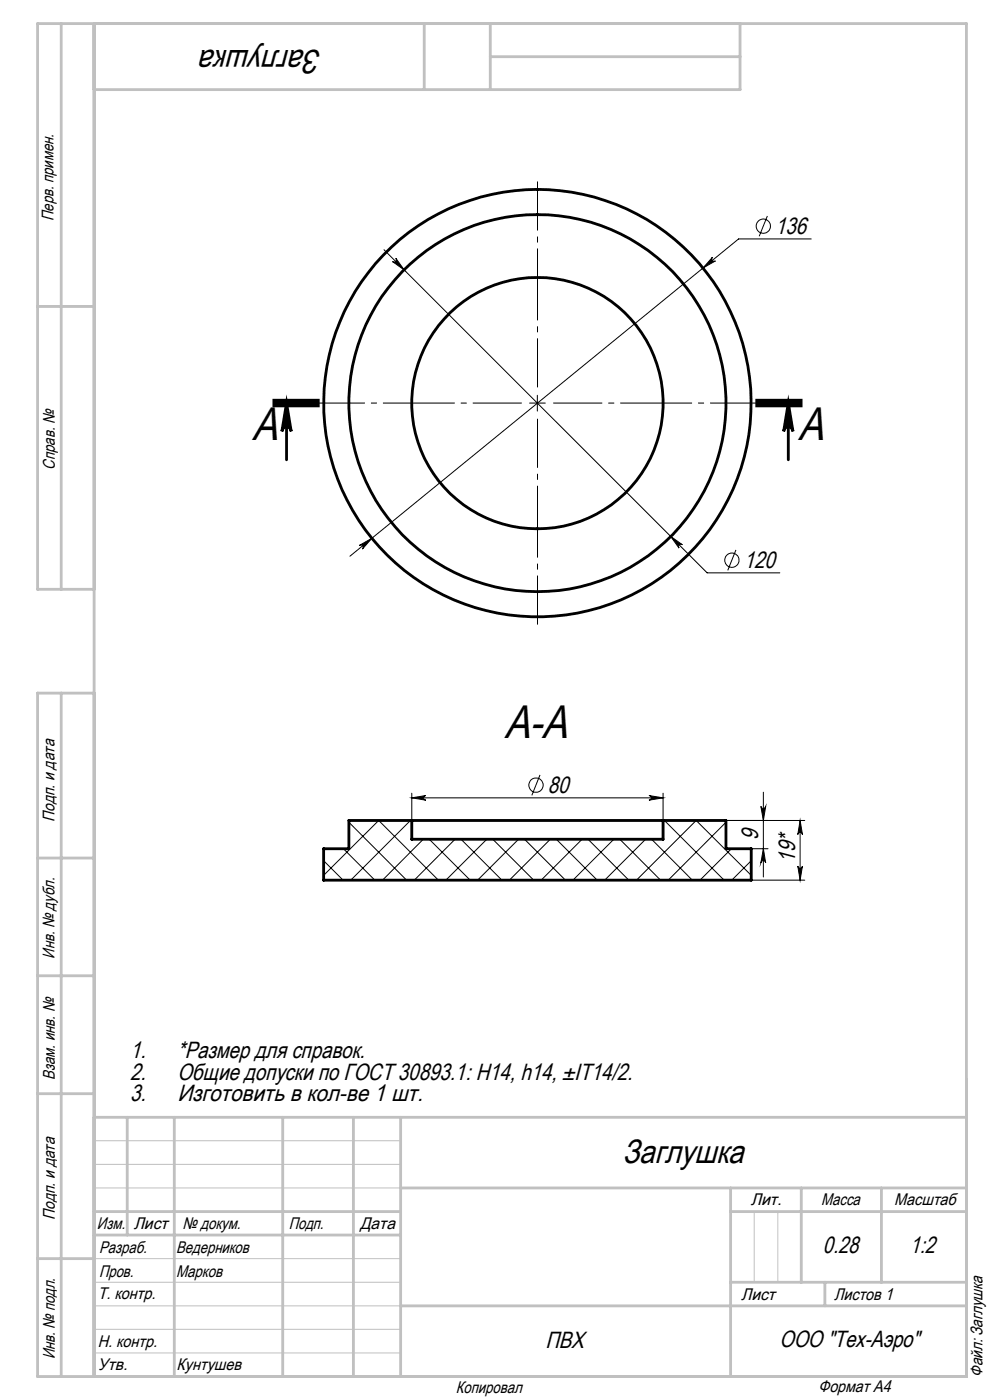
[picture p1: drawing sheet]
<svg xmlns="http://www.w3.org/2000/svg" width="210mm" height="297mm" viewBox="0 0 210 297" stroke-linecap="round" stroke-linejoin="round" font-family="sans-serif">
<g fill="none" stroke="#000" stroke-width=".6">
<path d="M60.8 85.5v12M167.2 85.5v12M87.3 174.1h53.4M87.3 174.1h-13.3v6h-5.3v6.6h90.6v-6.6h-5.3v-6h-13.3M87.3 174.1v3.9h53.4v-3.9"/>
<circle cx="114" cy="85.5" r="40"/>
<circle cx="114" cy="85.5" r="45.3"/>
<circle cx="114" cy="85.5" r="26.7"/>
</g>
<g fill="none" stroke="#000" stroke-width=".21">
<path d="M81.5 53l68.5 68.5h15.4M83.3 55.5a.5 .5 0 0 0 .6 0 .5 .5 0 0 0 .1-.7l1.7 2.5zM151.1 54.6a.5 .5 0 0 0 0 .7 .5 .5 0 0 0 .7 0l-2.7 1.6zM162.8 45.8l-1.8 4.3M172.1 50.7h-15.4l-82.5 67.3M112.3 85.5h3.4M114 83.9v3.3M76.2 115.7l2.7-1.5-2 2.3a.5 .5 0 0 0 0-.7 .5 .5 0 0 0-.7-.1zM142.3 113.8l2.4 1.8a.5 .5 0 0 0-.6 0 .5 .5 0 0 0-.1 .7zM156.1 116.7l-1.7 4.3M74 174.4l12.3 12.3M87.3 169.3l3-.5a.49 .49 0 0 0-.5 .5 .49 .49 0 0 0 .5 .5z"/>
<path d="M87.3 174.3l-.2-.2-12.7 12.6M87.3 168.3v5.8M87.3 169.3h53.4M89.8 178l-8.7 8.7M91.1 178l8.6 8.7M96.5 178l-8.6 8.7M97.8 178l8.7 8.7M103.3 178l-8.7 8.7M104.5 178l8.7 8.7M110 178l-8.7 8.7M111.3 178l8.6 8.7M114.5 164.4l-1.7 4.3"/>
<path d="M116.7 178l-8.6 8.7M118 178l8.7 8.7M123.5 178l-8.7 8.7M124.7 178l8.7 8.7M130.2 178l-8.7 8.7M131.5 178l8.6 8.7M136.9 178l-8.6 8.7M137.7 168.8l3 .5-3 .5a.49 .49 0 0 0 .5-.5 .49 .49 0 0 0-.5-.5zM138.2 178l8.7 8.7M140.7 174.3l.2-.2 12.7 12.6M140.7 168.3v5.8M154 174.4l-12.3 12.3"/>
<path d="M154 174.1h16.7M161.4 171.1a.51 .51 0 0 0 .5 .4 .51 .51 0 0 0 .5-.4l-.5 3zM161.9 168.1v18M169.7 174.1l.5 3a.49 .49 0 0 0-.5-.5 .49 .49 0 0 0-.5 .5zM169.7 174.1v12.6M68.7 185.7l11.6-11.6 12.7 12.6M68.7 182.6l4.1 4.1M72.8 180.1l6.7 6.6M155.2 180.1l-6.7 6.6M159.3 185.7l-11.6-11.6-12.7 12.6M159.3 182.6l-4.1 4.1M159.3 186.7h11.4"/>
<path d="M159.3 180.1h3.6M161.9 180.1l.5 3a.51 .51 0 0 0-.5-.5 .51 .51 0 0 0-.5 .5zM169.2 183.7a.49 .49 0 0 0 .5 .5 .49 .49 0 0 0 .5-.5l-.5 3z"/>
<circle cx="161.9" cy="48" r="1.52"/>
<circle cx="155.3" cy="118.8" r="1.52"/>
<circle cx="113.7" cy="166.6" r="1.53"/>
</g>
<path d="M57.8 86.1h10zM57.8 85.5h10M57.8 84.9h10M60.8 85.5l1 6a.99 .99 0 0 0-1-.9 .99 .99 0 0 0-1 .9zM160.2 85.5h10M160.2 84.9h10M160.2 86.1h10M167.2 85.5l1 6a.99 .99 0 0 0-1-.9 .99 .99 0 0 0-1 .9z" fill="none" stroke="#000" stroke-width=".6" stroke-linecap="butt"/>
<path d="M110.7 85.5h-43.7M114 82.2v-43.7M114 88.8v43.7M117.3 85.5h43.7" fill="none" stroke="#000" stroke-width=".21" stroke-dasharray="15.2 1.3 1.3 1.3" stroke-dashoffset="4.8" stroke-linecap="butt"/>
<path d="M20 242h65M20 247h65M20 252h65M160 257v15M165 257v15M20 277h65M20 272h65M20 267h65M20 287h65M20 282h65" fill="none" stroke="#c0c0c0" stroke-width=".21"/>
<g fill="none" stroke="#c0c0c0" stroke-width=".6">
<path d="M13 5v120M20 5v287M90 5v14M104 5v14M104 12h53M157 5v14h-137M8 65h12M20 125h-12v-120h197v287h-197v-145h12M13 147v145M8 182h12M8 207h12M8 232h12"/>
<path d="M20 237h185M27 237v25M37 237v55M60 237v55M75 237v55M85 237v55M20 257h65M85 252h120M155 252v40M155 257h50M170 252v20M187 252v20"/>
<path d="M8 267h12M20 262h65M85 277h120M155 272h50M175 272v5"/>
</g>
<g fill="#000">
<path d="M167.2 85.5l1 6a.99 .99 0 0 0-1-.9 .99 .99 0 0 0-1 .9zM60.8 85.5l1 6a.99 .99 0 0 0-1-.9 .99 .99 0 0 0-1 .9z"/>
<path d="M76.2 115.7a.5 .5 0 0 1 .7 .1 .5 .5 0 0 1 0 .7l2-2.3zM151.1 54.6l-2 2.3 2.7-1.6a.5 .5 0 0 1-.7 0 .5 .5 0 0 1 0-.7zM83.3 55.5l2.4 1.8-1.7-2.5a.5 .5 0 0 1-.1 .7 .5 .5 0 0 1-.6 0zM142.3 113.8l1.7 2.5a.5 .5 0 0 1 .1-.7 .5 .5 0 0 1 .6 0zM87.3 169.3l3-.5a.49 .49 0 0 0-.5 .5 .49 .49 0 0 0 .5 .5zM137.7 168.8l3 .5-3 .5a.49 .49 0 0 0 .5-.5 .49 .49 0 0 0-.5-.5z"/>
<path d="M161.4 171.1a.51 .51 0 0 0 .5 .4 .51 .51 0 0 0 .5-.4l-.5 3zM161.9 180.1l.5 3a.51 .51 0 0 0-.5-.5 .51 .51 0 0 0-.5 .5z"/>
<path d="M169.2 183.7a.49 .49 0 0 0 .5 .5 .49 .49 0 0 0 .5-.5l-.5 3zM169.7 174.1l.5 3a.49 .49 0 0 0-.5-.5 .49 .49 0 0 0-.5 .5z"/>
</g>
<g font-size="10">
<text x="53.5" y="93.4">A</text>
<text x="169.3" y="93.4">A</text>
<text x="107" y="156.5">A-A</text>
</g>
<g font-size="7.1">
<text x="68.4" y="10.6" transform="rotate(-180 68.4 10.6)">Заглушка</text>
<text x="132" y="246.8">Заглушка</text>
</g>
<g font-size="5">
<text x="164.4" y="49.6">136</text>
<text x="157.8" y="120.4">120</text>
<text x="116.2" y="168.2">80</text>
<text x="160.8" y="178.3" transform="rotate(-90 160.8 178.3)">9</text>
<text x="168.7" y="183" transform="rotate(-90 168.7 183)">19*</text>
<text x="27.6" y="224.5">1.</text>
<text x="37.6" y="224.5">*Размер для справок.</text>
<text x="27.6" y="233.6">3.</text>
<text x="27.6" y="229">2.</text>
<text x="37.6" y="229">Общие допуски по ГОСТ 30893.1: Н14, h14, ±IT14/2.</text>
<text x="37.6" y="233.6">Изготовить в кол-ве 1 шт.</text>
<text x="174.6" y="265.9">0.28</text>
<text x="193" y="265.9">1:2</text>
<text x="115.7" y="285.9">ПВХ</text>
<text x="165.3" y="285.8">ООО &quot;Тех-Аэро&quot;</text>
</g>
<g font-size="3.6">
<text x="11.4" y="46.9" transform="rotate(-90 11.4 46.9)">Перв. примен.</text>
<text x="11.6" y="99.6" transform="rotate(-90 11.6 99.6)">Справ. №</text>
<text x="11.5" y="174.4" transform="rotate(-90 11.5 174.4)">Подп. и дата</text>
<text x="11.6" y="203.4" transform="rotate(-90 11.6 203.4)">Инв. № дубл.</text>
<text x="11.6" y="229" transform="rotate(-90 11.6 229)">Взам. инв. №</text>
<text x="159.2" y="255.7">Лит.</text>
<text x="174.2" y="255.7">Масса</text>
<text x="189.7" y="255.7">Масштаб</text>
<text x="11.7" y="258.8" transform="rotate(-90 11.7 258.8)">Подп. и дата</text>
<text x="20.6" y="260.6">Изм.</text>
<text x="28.4" y="260.6">Лист</text>
<text x="38.7" y="260.6">№ докум.</text>
<text x="61.3" y="260.7">Подп.</text>
<text x="76.4" y="260.7">Дата</text>
<text x="21" y="265.7">Разраб.</text>
<text x="37.4" y="265.7">Ведерников</text>
<text x="20.7" y="275.5">Т. контр.</text>
<text x="21" y="270.9">Пров.</text>
<text x="37.4" y="270.9">Марков</text>
<text x="157.2" y="275.7">Лист</text>
<text x="176.9" y="275.7">Листов 1</text>
<text x="20.7" y="285.8">Н. контр.</text>
<text x="11.6" y="288.4" transform="rotate(-90 11.6 288.4)">Инв. № подл.</text>
<text x="20.7" y="290.5">Утв.</text>
<text x="37.4" y="290.5">Кунтушев</text>
<text x="208.4" y="292.1" transform="rotate(-90 208.4 292.1)">Файл: Заглушка</text>
<text x="96.7" y="295.4">Копировал</text>
<text x="173.6" y="295.2">Формат A4</text>
</g>
</svg>
